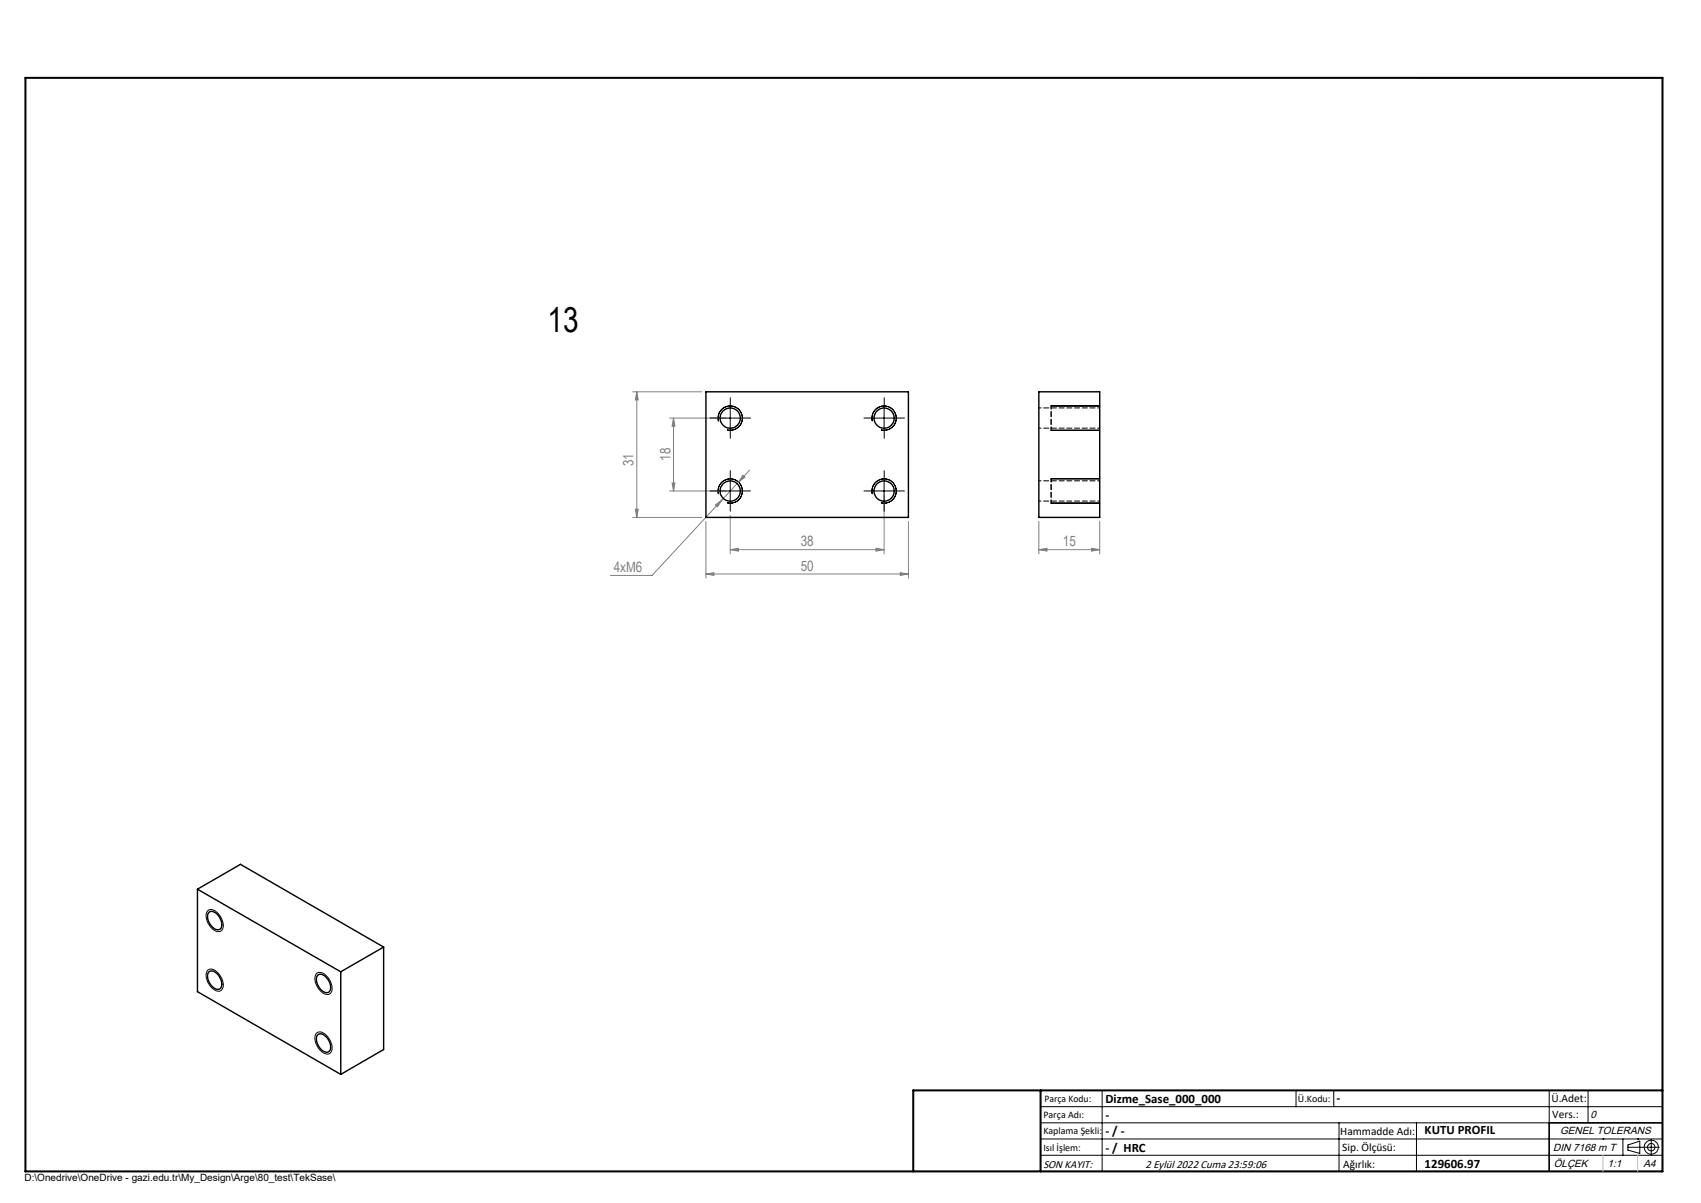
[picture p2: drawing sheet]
<svg xmlns="http://www.w3.org/2000/svg" width="420mm" height="297mm" viewBox="0 0 420 297" stroke-linecap="round" stroke-linejoin="round" font-family="sans-serif">
<g fill="none" stroke="#000" stroke-width=".25">
<path d="M350.2 19.2h60.3v12.6M177.4 104a2.99 2.99 0 0 1 2.6-3.8 2.99 2.99 0 0 1 3.3 3.3 2.99 2.99 0 0 1-3.8 2.6M177.8 103.2h5M180.3 100.7v5M180.3 118.7v5M215.4 104a2.99 2.99 0 0 1 2.6-3.8 2.99 2.99 0 0 1 3.3 3.3 2.99 2.99 0 0 1-3.8 2.6M215.8 103.2h5M218.3 100.7v5M218.3 118.7v5M259.5 118.2h12M259.5 106.2h12M259.5 100.2h12"/>
<path d="M177.4 122a3 3 0 0 1 2.7-3.8 3 3 0 0 1 3.2 3.3 3 3 0 0 1-3.8 2.6M177.8 121.2h5M215.4 122a3 3 0 0 1 2.7-3.8 3 3 0 0 1 3.2 3.3 3 3 0 0 1-3.8 2.6M215.8 121.2h5M259.5 124.2h12M51.3 239.5a2.02 2.02 0 0 1 2.7 .9 3.1 3.1 0 0 1 .6 4.1 2.66 2.66 0 0 1-3.2-1.8 3 3 0 0 1-.1-3.2zM51.4 224.7a2.49 2.49 0 0 1 3 1.6 2.76 2.76 0 0 1 .2 3.5 2.66 2.66 0 0 1-3.2-1.8 2.65 2.65 0 0 1 0-3.3zM78.1 255.1a1.68 1.68 0 0 1 2.5 .5 3.7 3.7 0 0 1 1.1 4.3 1.89 1.89 0 0 1-2.8-.8 3.5 3.5 0 0 1-.8-4zM78.1 240.4a1.94 1.94 0 0 1 2.8 .8 3.1 3.1 0 0 1 .6 4.2 2.08 2.08 0 0 1-2.6-1 3.5 3.5 0 0 1-.8-4zM256.9 273.2h153.6M256.9 277.2h153.6M272.1 269.2v20"/>
<path d="M320 269.2v4M329.3 269.2v4M330.6 277.2v12M349.7 277.2v12M382.5 269.2v20M392.1 269.2v8M225.5 289.2h185M256.9 281.2h153.6M256.9 285.2h153.6M395.8 281.2h.1M400.7 281.2v4M402 283.2h7.7"/>
<path d="M402 282.7l2.9-1v3.1l-2.9-.9zM404.4 281.2h.1M407.7 281.3v3.8"/>
<circle cx="407.7" cy="283.2" r=".93"/>
<circle cx="407.7" cy="283.2" r="1.74"/>
</g>
<g fill="none" stroke="#808080" stroke-width=".25">
<path d="M156.2 96.7h17.1M157.2 96.7v31M157.2 96.7l.4 2h-.7zM165.3 103.2h14M165.9 119.2h.8l-.4 2zM166.3 103.2v18M166.3 103.2l.4 2h-.8zM183.4 117.3l.5 .5-1.5 1.2zM185.1 116.1l-6.8 7.3M156.2 127.7h17.1M156.9 125.7h.7l-.4 2zM165.3 121.2h14"/>
<path d="M174.3 128.7v14M176.6 124.7l1.7-1.3-1.1 1.7zM178.3 123.4l-17.3 18.7h-10.3M180.3 135.7l2-.3v.7zM180.3 135.7h38M180.3 127.2v9.5M216.3 135.4l2 .3-2 .4zM218.3 122.2v14.5M224.3 128.7v14M256.5 135.7l2-.3v.7zM256.5 128.7v8M256.5 135.7h15"/>
<path d="M269.5 135.4l2 .3-2 .4zM271.5 128.7v8M174.3 141.7l2-.3v.7zM174.3 141.7h50M222.3 141.4l2 .3-2 .4z"/>
</g>
<path d="M410.5 277.2h-28v12" fill="none" stroke="#000" stroke-width=".35"/>
<path d="M6.3 19.2h404.2v270h-404.2zM256.9 269.2v20M410.5 269.2h-185v20" fill="none" stroke="#000" stroke-width=".5"/>
<path d="M392.1 281.2h.1M395.8 285.2v4M404.4 285.2v4" fill="none" stroke="#c0c0c0" stroke-width=".25"/>
<g fill="none" stroke="#000" stroke-width=".25" stroke-dasharray="15.2 1.3 1.3 1.3">
<path d="M177.8 103.2h-2.5M180.3 118.7v-2.5M180.3 100.7v-2.5M180.3 105.7v2.5M182.8 103.2h2.5M215.8 103.2h-2.5M218.3 118.7v-2.5M218.3 100.7v-2.5M218.3 105.7v2.5M220.8 103.2h2.5M177.8 121.2h-2.5M180.3 123.7v2.5"/>
<path d="M182.8 121.2h2.5M215.8 121.2h-2.5M218.3 123.7v2.5M220.8 121.2h2.5"/>
</g>
<path d="M259.5 118.2v6M259.5 100.2v6" fill="none" stroke="#000" stroke-width=".25" stroke-dasharray="1.3 .6" stroke-dashoffset=".5"/>
<g fill="#808080">
<path d="M269.5 135.4l2 .3-2 .4zM256.5 135.7l2-.3v.7z"/>
<path d="M180.3 135.7l2-.3v.7zM216.3 135.4l2 .3-2 .4zM183.4 117.3l-1 1.7 1.5-1.2zM176.6 124.7l.6 .4 1.1-1.7z"/>
<path d="M174.3 141.7l2-.3v.7zM222.3 141.4l2 .3-2 .4z"/>
<path d="M165.9 119.2h.8l-.4 2zM166.3 103.2l.4 2h-.8zM156.9 125.7h.7l-.4 2zM157.2 96.7l.4 2h-.7z"/>
</g>
<g fill="none" stroke="#000" stroke-width=".35">
<path d="M174.3 96.7h50v31h-50zM256.5 96.7h15v31h-15zM48.8 219.5l35.3 20.4M48.8 219.5l10.6-6.1 35.3 20.4M48.8 219.5v25.3l35.3 20.5M51.8 225.1a2.64 2.64 0 0 1 2.8 2.3 1.45 1.45 0 0 1-.7 2.1 3.2 3.2 0 0 1-2.4-4.1zM84.1 239.9v25.4M94.7 233.8v25.3l-10.6 6.2M94.7 233.8l-10.6 6.1M51.5 240.1a1.59 1.59 0 0 1 2.4 .6l.2 .3a2.47 2.47 0 0 1 .2 3.2 2.64 2.64 0 0 1-2.9-2.4l-.2-.9zM78.4 255.6a1.57 1.57 0 0 1 2.4 .6 2.53 2.53 0 0 1 .3 3.4 2.24 2.24 0 0 1-2.6-1.7 2.55 2.55 0 0 1-.1-2.3zM78.5 240.7a1.84 1.84 0 0 1 2.5 1.1 2.47 2.47 0 0 1 .1 3.2 2.64 2.64 0 0 1-2.9-2.4 1.93 1.93 0 0 1 .3-1.9z"/>
<circle cx="180.3" cy="103.2" r="2.51"/>
<circle cx="218.3" cy="103.2" r="2.5"/>
<circle cx="180.3" cy="121.2" r="2.51"/>
<circle cx="218.3" cy="121.2" r="2.5"/>
</g>
<path d="M256.5 105.7h15M271.5 100.7h-15M271.5 118.7h-15M256.5 123.7h15" fill="none" stroke="#000" stroke-width=".25" stroke-dasharray="1.3 .6" stroke-dashoffset=".8"/>
<text font-size="8.5" x="135.2" y="82">13</text>
<g font-size="3.5" fill="#808080">
<text x="165.5" y="113.8" transform="rotate(-90 165.5 113.8)">18</text>
<text x="156.5" y="115.1" transform="rotate(-90 156.5 115.1)">31</text>
<text x="197.7" y="134.9">38</text>
<text x="262.4" y="134.9">15</text>
<text x="151.5" y="141.3">4xM6</text>
<text x="197.7" y="140.9">50</text>
</g>
<g font-size="3.2">
<text x="272.9" y="272.3">Dizme_Sase_000_000</text>
<text x="330" y="272.2">-</text>
<text x="272.9" y="280.3">- / -</text>
<text x="272.9" y="276.3">-</text>
<text x="351.8" y="280">KUTU PROFIL</text>
<text x="272.9" y="284.4">- / HRC</text>
<text x="351.8" y="288.3">129606.97</text>
</g>
<g font-size="2.8">
<text x="383" y="272.2">Ü.Adet:</text>
<text x="330.9" y="280.3">Hammadde Adı:</text>
<text x="383.3" y="276">Vers.:</text>
<text x="331.4" y="284.3">Sip. Ölçüsü:</text>
<text x="257.6" y="288.3">SON KAYIT:</text>
<text x="282.9" y="288.3">2 Eylül 2022 Cuma 23:59:06</text>
<text x="331.6" y="288.3">Ağırlık:</text>
</g>
<g font-size="2.6">
<text x="392.8" y="276">0</text>
<text x="385.2" y="279.9">GENEL TOLERANS</text>
<text x="383.5" y="284">DIN 7168 m T</text>
<text x="383.6" y="288.1">ÖLÇEK</text>
<text x="396.9" y="288.1">1:1</text>
<text x="405.8" y="288.1">A4</text>
</g>
<g font-size="2.5">
<text x="257.9" y="272">Parça Kodu:</text>
<text x="320.5" y="272">Ü.Kodu:</text>
<text x="257.6" y="280">Kaplama Şekli:</text>
<text x="257.6" y="276">Parça Adı:</text>
<text x="257.6" y="284.1">Isıl İşlem:</text>
<text x="6.1" y="291.6">D:\Onedrive\OneDrive - gazi.edu.tr\My_Design\Arge\80_test\TekSase\</text>
</g>
</svg>
